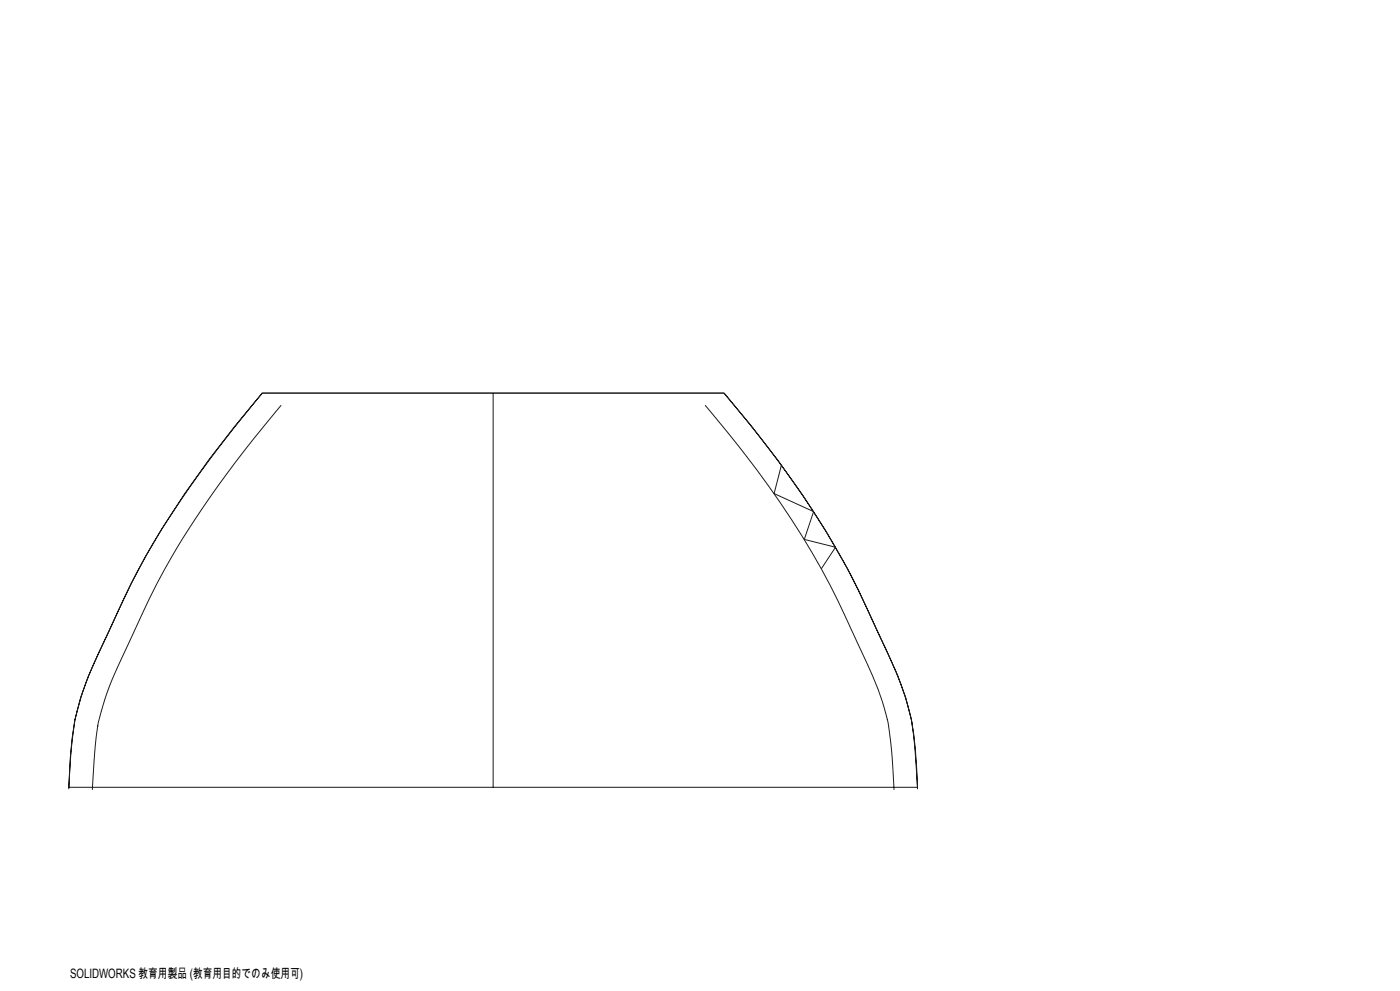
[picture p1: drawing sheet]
<svg xmlns="http://www.w3.org/2000/svg" width="1189mm" height="841mm" viewBox="0 0 1189 841" stroke-linecap="round" stroke-linejoin="round" font-family="sans-serif">
<g fill="none" stroke="#191924" stroke-width=".85">
<path d="M223 334l-7 8a1032 1032 0 0 0-92 129 1500 1500 0 0 0-43 90 252 252 0 0 0-17 50M223 334h196M223 334a818 818 0 0 0-111 161l-20 42a310 310 0 0 0-28 74M223 334h392M419 334v334M419 334h196M615 334a923 923 0 0 1 101 142l13 25 15 31a381 381 0 0 1 28 70l2 9M615 334a807 807 0 0 1 114 166l33 73 7 19 5 19M239 344l-5 6a935 935 0 0 0-94 133 1004 1004 0 0 0-50 109l-7 24-2 19-3 35M599 344l7 9a768 768 0 0 1 126 201 263 263 0 0 1 22 57 421 421 0 0 1 5 55v4M664 395l-7 24 34 15-8 24 27 6-12 19M64 611a622 622 0 0 0-6 59"/>
<path d="M64 611l-3 16-1 16-2 25h361M774 611l3 22 2 37M774 611a381 381 0 0 1 5 57h-360"/>
</g>
<text font-size="11" x="59" y="830">SOLIDWORKS 教育用製品 (教育用目的でのみ使用可)</text>
</svg>
